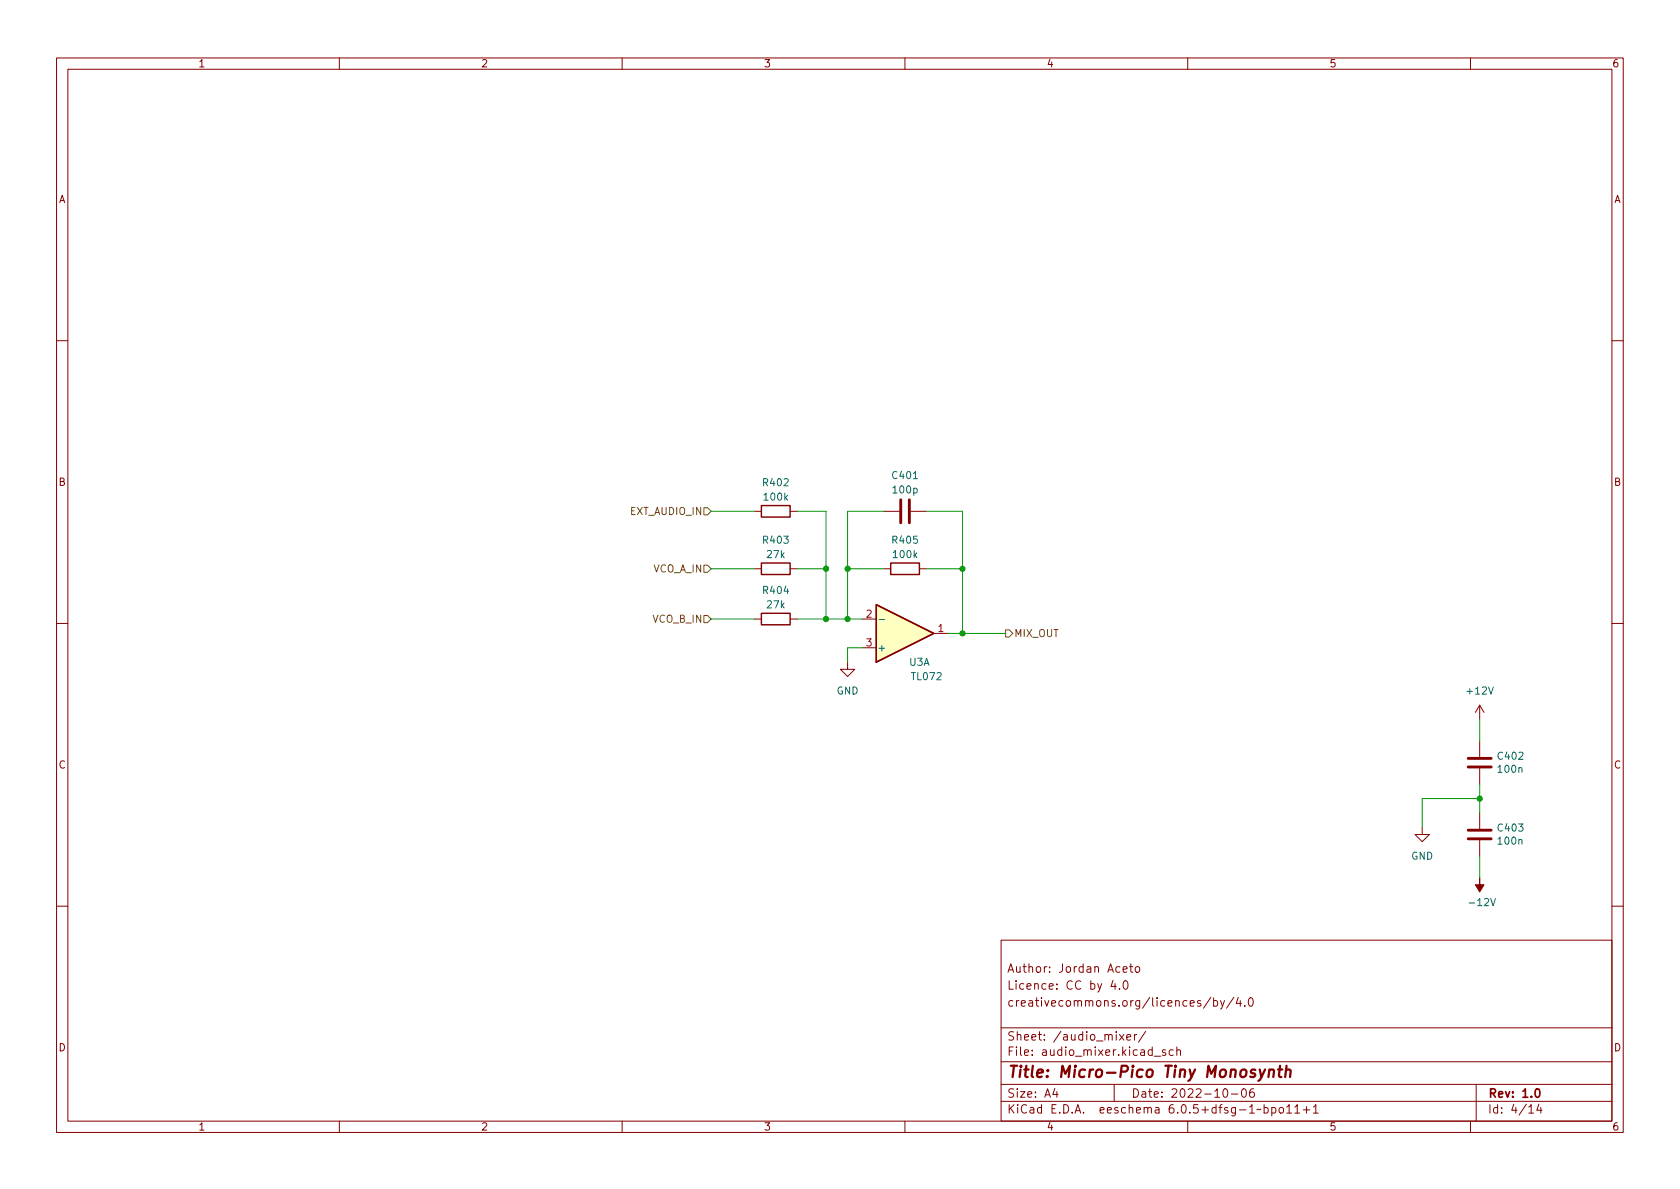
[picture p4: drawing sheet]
<svg xmlns="http://www.w3.org/2000/svg" width="297mm" height="210mm" viewBox="0 0 297 210" stroke-linecap="round" stroke-linejoin="round" font-family="sans-serif">
<g fill="none" stroke="#840000" stroke-width=".18">
<path d="M10 10.2h277v190.1h-277zM12 12.2h273v186.1h-273zM60 10.2v2M110 10.2v2M160 10.2v2M210 10.2v2M260 10.2v2M10 60.2h2M285 60.2h2M133.3 90.4h1.3M139.7 90.4h1.3M156.2 90.4h2.8"/>
<path d="M161 90.4h2.8M10 110.2h2M133.3 100.6h1.3M133.3 109.5h1.3M139.7 100.6h1.3M139.7 109.5h1.3M149.9 117.1v1.3h1.2l-1.2 1.2-1.3-1.2h1.3M152.4 109.5h2.5M152.4 114.5h2.5M156.2 100.6h1.3M162.6 100.6h1.2M165.1 112h2.5"/>
<path d="M285 110.2h2M261.6 124.7v2.5M261.6 131.1v2.8M261.6 135.9v2.8M261.6 124.7l-.7 1.3M261.6 124.7l.8 1.3M251.5 146.3v1.3h1.2l-1.2 1.2-1.3-1.2h1.3M261.6 143.8v2.8M261.6 148.6v2.8M10 160.2h2M177 166.3h108v32h-108zM196.8 173.4l-.4 1h1"/>
<path d="M197.1 173.9v1M197.9 174.8v.1M198.6 171.4l.7-.1-.1-.3-.4-.1-.2 .2v.8h.6M198.8 173.5l.1-.1a.81 .81 0 0 1 .6 .7 .81 .81 0 0 1-.3 .8h-.1a.81 .81 0 0 1-.6-.6 .81 .81 0 0 1 .3-.8zM199.7 170.9h.6M199.9 170.4v1.3l.4 .2M200.9 171l.3-.1 .3 .3v.4l-.3 .3h-.3l-.2-.3v-.4zM214.1 176.4l-1.3 1.9M214.6 177l.4-.1 .3 .3v.4l-.2 .3h-.5M214.6 176.4v1.5M215.8 176.9l.3 1M216.5 176.9l-.5 1.4-.2 .1"/>
<path d="M218.1 176.4l-1.2 1.9M218.9 176.4l-.3 1h.9M219.3 176.9v1M220.1 177.8v.1M220.9 176.6l.2-.2a.81 .81 0 0 1 .6 .7 .81 .81 0 0 1-.3 .8h-.2a.81 .81 0 0 1-.3-1.3zM285 160.2h2M60 198.3v2M110 198.3v2M160 198.3v2M177 194.8h108M177 191.8h108M177 187.8h108"/>
<path d="M177 181.8h108M186.5 192.5l-.4 1h1M186.9 193v1M197 191.8v3M197.9 182.9l.8 1M198.7 182.9l-.8 1M199.2 183.4l.7-.1v-.3l-.5-.1-.2 .2 .1 .8h.6M200.6 182.9v1M201 182.9l-.3 .1-.1 .2M202.6 182.4l-1.3 1.9M204.1 186.8h1.1M206.1 185.7l-.4-.1-.2 .2 .1 .3 .5 .1v.4h-.6"/>
<path d="M207.4 185.7l-.4-.1-.3 .3v.4l.2 .3h.5M208.1 185.8l.2-.2 .3 .1 .1 .9M208.1 185.1v1.5M210 198.3v2M216.4 192.6l.2-.1a.81 .81 0 0 1 .6 .7 .81 .81 0 0 1-.3 .8h-.2a.81 .81 0 0 1-.6-.6 .81 .81 0 0 1 .3-.8zM217.7 193.5h1.2M219.7 192.6l.2-.1a.81 .81 0 0 1 .5 .7 .81 .81 0 0 1-.3 .8h-.1a.81 .81 0 0 1-.6-.6 .81 .81 0 0 1 .3-.8zM221.6 192.5a.59 .59 0 0 0-.7 .7v.5l.2 .3h.4l.2-.1 .1-.5-.2-.2-.4-.1-.3 .3M223.5 195.9l.4-.1 .3 .3v.4l-.1 .3h-.6M223.5 195.3v1.5M224.9 195.9l.4-.1 .3 .3v.4l-.2 .3h-.5M224.9 195.8v1.5"/>
<path d="M226.3 195.9l.3-.1 .3 .3v.4l-.3 .3h-.3l-.2-.3v-.4zM227.5 195.8l.4-.5v1.5M227.5 196.8h.9M228.9 195.8l.5-.5v1.5M228.9 196.8h.9M230.4 196.3h1.2M231 195.7v1.1M232.2 195.8l.4-.5v1.5M232.2 196.8h.9M260 198.3v2M261 191.8v6.5M270.3 195.8l.4-.5v1.5"/>
<path d="M270.3 196.8h.9M272.1 195.3l-.4 1h.9M272.4 195.8v1"/>
</g>
<path d="M271.6 192.6l.2-.1a.82 .82 0 0 1 .6 .7 .82 .82 0 0 1-.3 .8h-.2a.81 .81 0 0 1-.6-.6 .81 .81 0 0 1 .3-.8z" fill="none" stroke="#840000" stroke-width=".3"/>
<path d="M222.7 189.1l.3 1.4M223.7 189.1l-.9 1.8-.3 .2M224.4 189.3a.49 .49 0 0 1 .9 .1l-.2 1.1M224.4 189.1l-.1 1.4M226 189.1h.7M226.3 188.5l-.2 1.7 .1 .2 .4 .1M227.4 189.3a.49 .49 0 0 1 .8 .1l-.1 1.1M227.5 188.5l-.3 2" fill="none" stroke="#840000" stroke-width=".4"/>
<path d="M159.3 88.4v4.1M160.8 88.4v4.1M259.6 135.6h4.1M259.6 134.1h4.1M259.6 148.3h4.1M259.6 146.8h4.1" fill="none" stroke="#840000" stroke-width=".51"/>
<path d="M134.6 89.4h5.1v2h-5.1zM134.6 99.6h5.1v2h-5.1zM157.5 99.6h5.1v2h-5.1zM134.6 108.5h5.1v2h-5.1zM154.9 106.9l10.2 5.1-10.2 5.1z" fill="none" stroke="#840000" stroke-width=".25"/>
<path d="M154.9 106.9l10.2 5.1-10.2 5.1z" fill="#ffffc2" stroke="#ffffc2" stroke-width=".18"/>
<path d="M155.4 109.6h1" fill="none" stroke="#006464" stroke-width=".18"/>
<path d="M261.6 155.2v1.3h.8l-.8 1.2-.7-1.2h.7z" fill="#840000" stroke="#840000" stroke-width=".18"/>
<path d="M124.5 89.8h.6l.6 .6-.6 .7h-.6zM124.5 99.9h.6l.6 .7-.6 .6h-.6zM124.5 108.8h.6l.6 .7-.6 .6h-.6zM177.8 111.4h.6l.7 .6-.7 .6h-.6z" fill="none" stroke="#725600" stroke-width=".18"/>
<g fill="none" stroke="#009600" stroke-width=".18">
<path d="M125.7 90.4h7.6M141 90.4h5v19.1M156.2 90.4h-6.3v19.1M163.8 90.4h6.4v21.6M125.7 109.5h7.6M125.7 100.6h7.6M141 109.5h11.4M141 100.6h5M149.9 100.6h6.3M152.4 114.5h-2.5v2.6M163.8 100.6h6.4M167.6 112h10.2"/>
<path d="M261.6 127.2v3.9M261.6 138.7v5.1M261.6 151.4v3.8M261.6 141.2h-10.1v5.1"/>
</g>
<g fill="#009600" stroke="#009600" stroke-width=".18">
<circle cx="146" cy="109.5" r=".46"/>
<circle cx="146" cy="100.6" r=".46"/>
<circle cx="149.9" cy="100.6" r=".46"/>
<circle cx="170.2" cy="100.6" r=".46"/>
<circle cx="170.2" cy="112" r=".46"/>
<circle cx="149.9" cy="109.5" r=".46"/>
<circle cx="261.6" cy="141.2" r=".46"/>
</g>
<text font-size="2.8" fill="#840000" x="178" y="190.6">Title: Micro-Pico Tiny Monosynth</text>
<g font-size="2.1" fill="#840000">
<text x="178" y="172">Author: Jordan Aceto</text>
<text x="178" y="178">creativecommons.org/licences/by/4.0</text>
<text x="178" y="175">Licence: CC by 4.0</text>
<text x="178" y="184">Sheet: /audio_mixer/</text>
<text x="178" y="186.7">File: audio_mixer.kicad_sch</text>
<text x="178" y="196.9">KiCad E.D.A. eeschema 6.0.5+dfsg-1~bpo11+1</text>
<text x="178" y="194.1">Size: A4</text>
<text x="200" y="194.1">Date: 2022-10-06</text>
<text x="263" y="194.1">Rev: 1.0</text>
<text x="263" y="196.9">Id: 4/14</text>
</g>
<g font-size="1.8" fill="#840000">
<text x="35" y="11.9">1</text>
<text x="85" y="11.9">2</text>
<text x="135" y="11.9">3</text>
<text x="185" y="11.9">4</text>
<text x="235" y="11.9">5</text>
<text x="285" y="11.9">6</text>
<text x="10.3" y="35.9">A</text>
<text x="285.3" y="35.9">A</text>
<text x="10.3" y="85.9">B</text>
<text x="285.3" y="85.9">B</text>
<text x="10.3" y="135.9">C</text>
<text x="285.3" y="135.9">C</text>
<text x="10.3" y="185.9">D</text>
<text x="285.3" y="185.9">D</text>
<text x="35" y="199.9">1</text>
<text x="85" y="199.9">2</text>
<text x="135" y="199.9">3</text>
<text x="185" y="199.9">4</text>
<text x="235" y="199.9">5</text>
<text x="285" y="199.9">6</text>
</g>
<g font-size="1.8" fill="#006464">
<text x="135" y="86">R402</text>
<text x="135.2" y="88.5">100k</text>
<text x="157.9" y="84.7">C401</text>
<text x="158" y="87.2">100p</text>
<text x="135" y="96.1">R403</text>
<text x="135.7" y="98.7">27k</text>
<text x="157.9" y="96.1">R405</text>
<text x="158.1" y="98.7">100k</text>
<text x="135" y="105">R404</text>
<text x="135.7" y="107.6">27k</text>
<text x="155.1" y="115.2">+</text>
<text x="160.8" y="117.7">U3A</text>
<text x="147.9" y="122.8">GND</text>
<text x="161.3" y="120.3">TL072</text>
<text x="259.5" y="122.8">+12V</text>
<text x="265" y="134.3">C402</text>
<text x="265" y="136.6">100n</text>
<text x="265" y="147">C403</text>
<text x="265" y="149.3">100n</text>
<text x="249.5" y="152">GND</text>
<text x="260.1" y="160.2">-12V</text>
</g>
<g font-size="1.8" fill="#725600">
<text x="111.4" y="91.1">EXT_AUDIO_IN</text>
<text x="115.4" y="101.2">VCO_A_IN</text>
<text x="115.4" y="110.1">VCO_B_IN</text>
<text x="179.3" y="112.6">MIX_OUT</text>
</g>
<g font-size="1.8" fill="#a90000">
<text x="153.2" y="109.2">2</text>
<text x="165.9" y="111.8">1</text>
<text x="153.2" y="114.3">3</text>
</g>
</svg>
